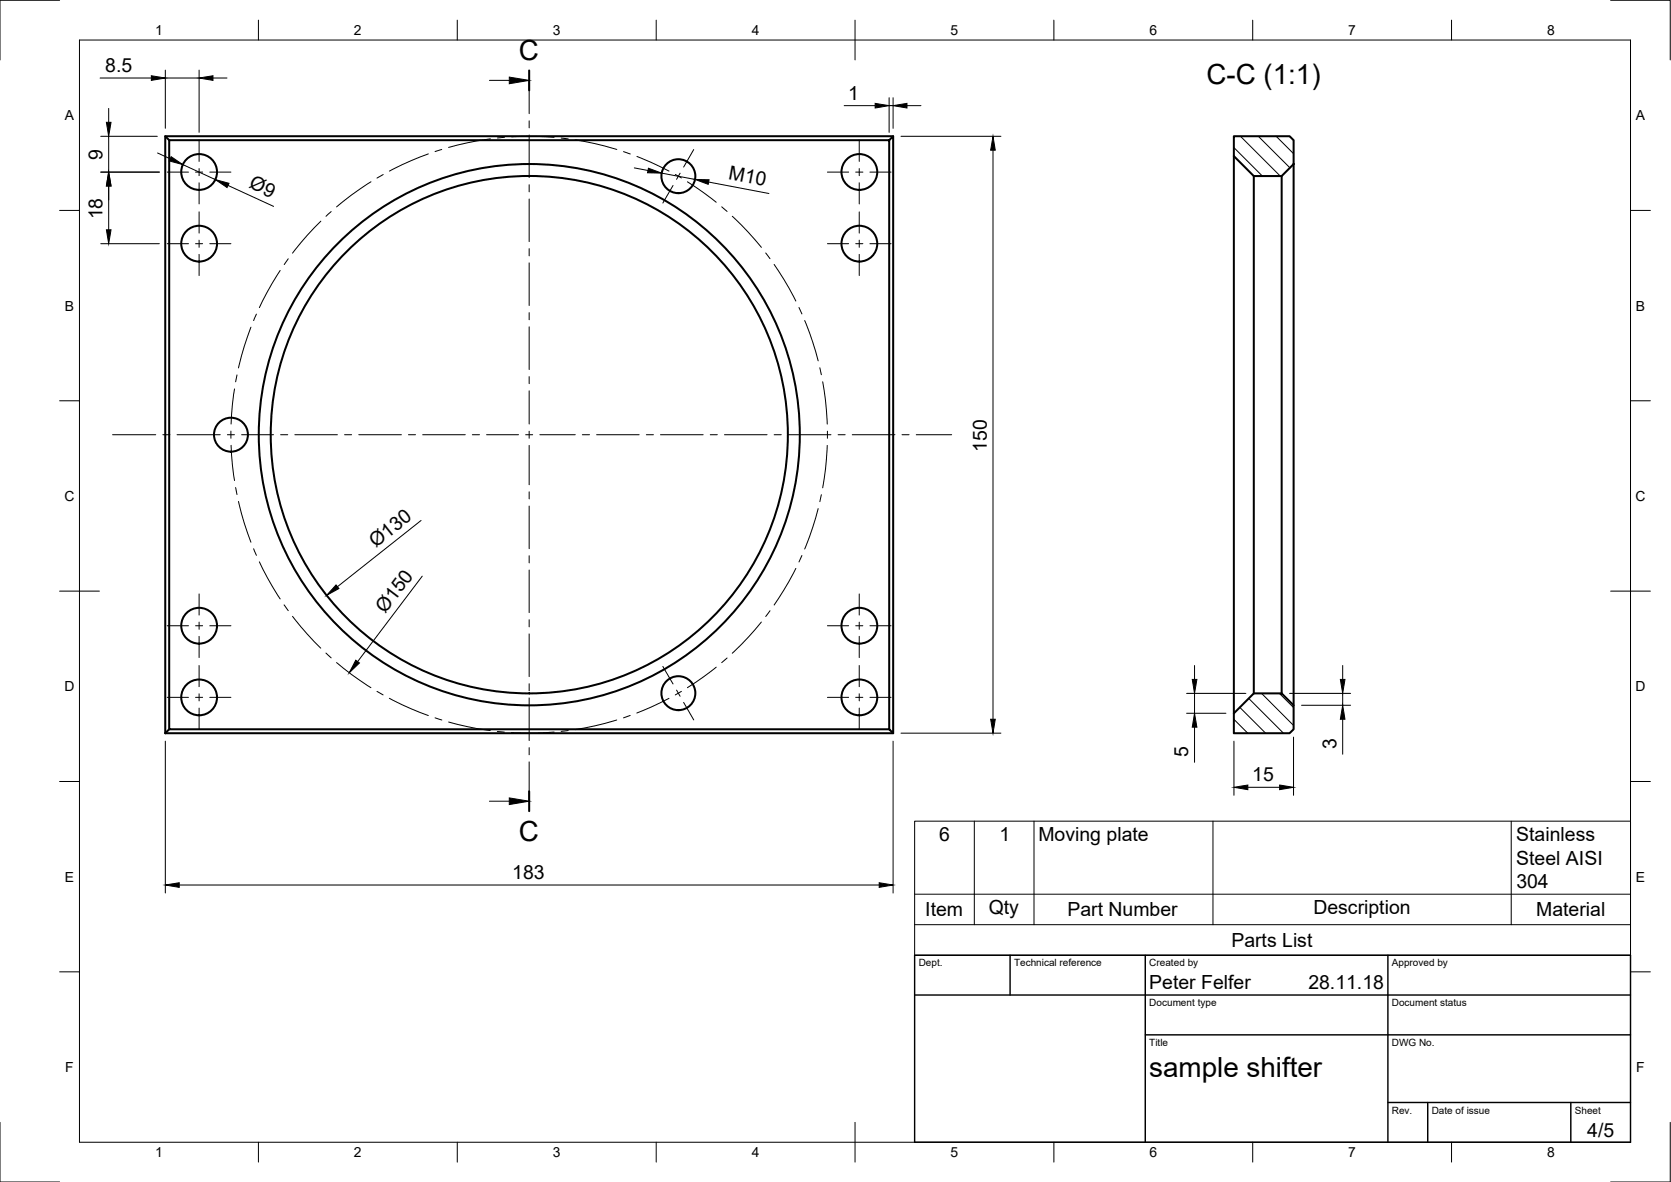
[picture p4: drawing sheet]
<svg xmlns="http://www.w3.org/2000/svg" width="420mm" height="297mm" viewBox="0 0 420 297" stroke-linecap="round" stroke-linejoin="round" font-family="sans-serif">
<!-- layer: Visible -->
<g fill="none" stroke="#000" stroke-width=".51">
<path d="M41.6 34.2l.9 1M223.6 35.2h-181.1v148.1h181.1l1 1v-150.1l-1 1v148.1M224.6 34.2h-183v150.1M310.2 34.2h14.1l1 1v6l-3 3h-7l-5.1-5zM310.2 39.2v140.1M315.3 44.2v130.1M322.3 44.2v130.1M325.3 41.2v136.1M310.2 179.3l5.1-5h7l3 3v6l-1 1h-14.1zM41.6 184.3h183M42.5 183.3l-.9 1"/>
<circle cx="50.1" cy="43.2" r="4.5"/>
<circle cx="170.6" cy="44.3" r="4.3"/>
<circle cx="216.1" cy="43.2" r="4.5"/>
<circle cx="50.1" cy="61.2" r="4.5"/>
<circle cx="216.1" cy="61.2" r="4.5"/>
<circle cx="58.1" cy="109.2" r="4.3"/>
<circle cx="133.1" cy="109.2" r="65"/>
<circle cx="133.1" cy="109.2" r="68"/>
<circle cx="50.1" cy="157.2" r="4.5"/>
<circle cx="216.1" cy="157.2" r="4.5"/>
<circle cx="50.1" cy="175.3" r="4.5"/>
<circle cx="170.6" cy="174.2" r="4.3"/>
<circle cx="216.1" cy="175.3" r="4.5"/>
</g>
<!-- layer: Border -->
<g fill="none" stroke="#000" stroke-width=".25">
<path d="M15 .1h-15v15M20 10.1h390v276.9h-390zM65 5.1v5M115 5.1v5M165 5.1v5M215 5.1v10M265 5.1v5M315 5.1v5M365 5.1v5M405 .1h15v15M15 52.9h5M410 52.9h5"/>
<path d="M15 100.7h5M410 100.7h5M15 148.6h10M405 148.6h10M15 196.4h5M410 196.4h5M15 244.2h5M410 244.2h5M0 282.1v14.9h15M65 287v5M115 287v5M165 287v5"/>
<path d="M215 282.1v9.9M265 287v5M315 287v5M365 287v5M420 282.1v14.9h-15"/>
</g>
<!-- layer: TitleBlock -->
<path d="M230 240.1h180v46.9h-180zM230 250h180M254 240.1v9.9M288 240.1v46.9M349 240.1v46.9M288 260.1h122M349 277.1h61M359 277.1v9.9M395 277.1v9.9" fill="none" stroke="#000" stroke-width=".36"/>
<!-- layer: Smart Centers -->
<g fill="none" stroke="#000" stroke-width=".25">
<path d="M50.1 35.2v5.4M107.7 38.7l-4.4 1.7-5.4 2.6M111.1 37.6l-1.7 .5M123.3 34.9l-5.8 1-4.7 1.1M126.9 34.5l-1.8 .2M128.6 34.4l6.2-.1 4.5 .2M133.1 20.2v8.4M133.1 30.4v1.7M133.1 33.9v10.7M141.1 34.7l1.8 .2M144.7 35.1l4.9 1 5.5 1.5M156.8 38.1l1.7 .6"/>
<path d="M160.1 39.3l3.6 1.5 4.5 2.2M174.4 37.6l-2.5 4.4M216 35.2v5.4M42.1 43.3h5.3M49.2 43.3h1.7M50.1 42.4v1.7M50.1 45.9v5.4M50.1 53.2v5.4M52.7 43.3h5.4M80.7 55.6l-3.4 3.5-3.7 4.5M83.3 53.2l-1.3 1.2M93.3 45.7l-5 3.4-3.7 2.9"/>
<path d="M96.4 43.9l-1.6 .9M133.1 46.4v1.8M133.1 50v10.7M169.2 46.6l-2.5 4.4M169.8 43.8l1.5 .9M171 43.5l-.9 1.6M172.8 45.7l4.2 2.8 3.1 2.3M181.5 52l1.3 1.1M184.1 54.3l4 4 3.3 3.9M208 43.3h5.4M215.2 43.3h1.8M216 42.4v1.7"/>
<path d="M216 45.9v5.4M216 53.2v5.4M218.7 43.3h5.3M42.1 61.2h5.3M49.2 61.2h1.7M50.1 60.4v1.8M50.1 63.9v5.3M52.7 61.2h5.4M64.5 78.9l-.7 1.7M70.4 68l-3.2 5.3-2 4M72.5 65l-1 1.5M133.1 62.5v1.8"/>
<path d="M133.1 66.1v10.7M133.1 78.6v1.8M192.5 63.6l1.1 1.4M194.6 66.4l2.5 3.8 3 5.5M200.9 77.3l.7 1.6M208 61.2h5.4M215.2 61.2h1.8M216 60.4v1.8M216 63.9v5.3M218.7 61.2h5.3M59 97.7l-.6 3.9-.3 5M59.6 94.2l-.4 1.8"/>
<path d="M63.1 82.2l-1.7 4.8-1.4 5.5M133.1 82.1v10.8M133.1 94.6v1.8M133.1 98.2v8.4M202.3 80.5l2.1 5.5 1.3 4.7M206.1 92.4l.4 1.8M206.9 95.9l.7 4.7 .4 6M28.3 109.2h10.9M40.9 109.2h1.8M44.5 109.2h10.9M57.2 109.2h1.7M58.1 108.3v1.8"/>
<path d="M58.1 111.9l.3 5 .6 3.9M60.7 109.2h8.1M70.5 109.2h1.8M74.1 109.2h10.7M86.6 109.2h1.8M90.2 109.2h10.7M102.7 109.2h1.8M106.3 109.2h10.7M118.8 109.2h1.8M122.3 109.2h8.1M132.2 109.2h1.7M133.1 108.4v1.7"/>
<path d="M133.1 111.9v9.9M135.7 109.2h9M146.4 109.2h1.8M150 109.2h10.7M162.5 109.2h1.8M166.1 109.2h10.7M178.6 109.2h1.8M182.2 109.2h10.7M194.6 109.2h1.8M198.2 109.2h10.7M208 111.9l-.4 6-.7 4.7M208 108.4v1.7"/>
<path d="M210.7 109.2h1.8M214.3 109.2h10.7M226.8 109.2h1.8M230.4 109.2h8.9M59.2 122.5l.4 1.8M60 126l1.4 5.5 1.7 4.8M63.8 137.9l.7 1.7M133.1 123.6v1.8M133.1 127.2v10.7M133.1 139.7v1.8M201.6 139.6l-.7 1.6M205.7 127.8l-1.3 4.7-2.1 5.5"/>
<path d="M206.5 124.3l-.4 1.8M42.1 157.3h5.3M49.2 157.3h1.7M50.1 149.3v5.3M50.1 156.3v1.8M50.1 159.9v5.4M52.7 157.3h5.4M65.2 141.2l2 4 3.2 5.3M71.4 152l1.1 1.5M73.6 154.9l3.7 4.5 3.3 3.5M133.1 143.2v10.8M133.1 155.8v1.7"/>
<path d="M133.1 159.3v10.7M191.4 156.3l-3.3 3.9-4 4M193.6 153.5l-1.1 1.4M200.1 142.8l-1.7 3.3-3.8 5.9M208 157.3h5.4M215.2 157.3h1.8M216 149.3v5.3M216 156.3v1.8M216 159.9v5.4M218.7 157.3h5.3M42.1 175.2h5.3M49.2 175.2h1.7"/>
<path d="M50.1 167.2v5.4M50.1 174.4v1.7M50.1 177.9v5.3M52.7 175.2h5.4M82 164.1l1.3 1.2M84.6 166.5l3.7 2.9 5 3.4M94.8 173.7l1.5 .9M97.9 175.5l5.4 2.6 4.4 1.7M133.1 171.8v1.8M133.1 175.4v10.7M158.5 179.8l-1.7 .6M166.7 167.5l2.5 4.4"/>
<path d="M168.2 175.5l-4.5 2.2-3.6 1.5M170.1 173.4l.9 1.6M171.3 173.7l-1.5 .9M171.9 176.5l2.5 4.4M180.1 167.7l-3.1 2.3-4.2 2.8M182.8 165.4l-1.3 1.1M208 175.2h5.4M215.2 175.2h1.8M216 167.2v5.4M216 174.4v1.7M216 177.9v5.3M218.7 175.2h5.3"/>
<path d="M109.4 180.4l1.7 .5M112.8 181.4l4.7 1.2 5.8 1M125.1 183.8l1.7 .2M133.1 187.9v1.8M133.1 191.5v9.8M139.3 184l-4.5 .2-6.2-.1M142.9 183.6l-1.8 .2M155.1 180.9l-5.5 1.5-5 1"/>
</g>
<!-- layer: Hatching -->
<path d="M310.3 37.1l7.1 7.1M311.9 34.3l10 9.9M316.4 34.3l7.9 7.9M320.9 34.3l4.3 4.3M311.7 177.8l6.5 6.4M314 175.5l8.7 8.7M317.2 174.3l8 8M321.7 174.3l3.5 3.5M310.3 180.8l3.4 3.4" fill="none" stroke="#000" stroke-width=".25"/>
<!-- layer: Section Lines -->
<path d="M133.1 17.7v5M133.1 198.8v5" fill="none" stroke="#000" stroke-width=".51"/>
<path d="M123.1 20.2h5M123.1 201.3h5" fill="none" stroke="#000" stroke-width=".25"/>
<path d="M128.1 19.4l5 .8-5 .8zM128.1 200.5l5 .8-5 .9z" fill="#000" stroke="#000" stroke-width=".25"/>
<!-- layer: FD_Dimensions -->
<g fill="none" stroke="#000" stroke-width=".25">
<path d="M25.2 19.6h12.9M41.6 17.6v14.6M41.6 19.6h8.5M50.1 17.6v15.7M53.6 19.6h3.5M25.3 34.3h14.3M27.3 27.2v3.5M27.3 34.3v9M39.6 38.4l3.2 1.5M212.3 26.6h7.7M223.6 24.6v8.7M223.6 26.6h1"/>
<path d="M224.6 24.6v7.6M226.5 34.3h25.2M228 26.6h3.6M249.7 37.7v143M25.3 43.3h14.8M27.3 46.7v11M46 41.4l8.1 3.7M57.3 46.6l11.5 5.3M159.5 42.2l3.4 .6M166.4 43.5l8.4 1.6M178.2 45.7l15.1 2.9M25.3 61.2h14.8"/>
<path d="M105.9 130.8l-21 16.6M106.2 144.8l-16.3 21.5M298.4 174.3h14.9M298.4 179.2h9.9M300.4 167.2v3.5M300.4 174.3v4.9M324.3 174.3h15.3M327.3 177.2h12.3M337.6 167.2v3.5M337.6 174.3v2.9M41.6 186.3v38.1M224.6 186.3v38.1"/>
<path d="M226.5 184.2h25.2M300.4 182.7v8.9M310.3 186.3v13.6M313.8 197.9h8M325.2 185.2v14.7M337.6 180.7v8.8M45.1 222.4h176"/>
</g>
<g fill="#000" stroke="#000" stroke-width=".25">
<path d="M38.1 19l3.5 .6-3.5 .6zM50.1 19.6l3.5-.6v1.2zM26.8 30.7h1.1l-.6 3.6zM43 39.4l3 2-3.5-1zM220 26l3.6 .6-3.6 .5zM224.6 26.6l3.4-.6v1.1zM249.7 34.3l.6 3.4h-1.2zM27.3 43.3l.6 3.4h-1.1zM26.8 57.7h1.1l-.6 3.5zM54.1 45.1l3.5 1-.5 1zM163 42.3l3.4 1.2-3.6-.1zM174.8 45.1l3.5 .1-.2 1.1z"/>
<path d="M84.5 147l.7 .9-3.1 1.7zM89.5 165.9l.9 .7-2.6 2.5zM299.8 170.7h1.1l-.5 3.6zM337 170.7h1.2l-.6 3.6zM249.1 180.7h1.2l-.6 3.5zM300.4 179.2l.5 3.5h-1.1zM310.3 197.9l3.5-.6v1.1zM321.8 197.3l3.4 .6-3.4 .5zM337.6 177.2l.6 3.5h-1.2zM41.6 222.4l3.5-.6v1.2zM221.1 221.8l3.5 .6-3.5 .6z"/>
</g>
<!-- layer: Parts Lists -->
<path d="M230 206.4h180v33.7h-180zM245 206.4v26M260 206.4v26M305 206.4v26M380 206.4v26M230 232.4h180M230 224.7h180" fill="none" stroke="#000" stroke-width=".25"/>
<g font-size="7">
<text x="130.5" y="15.1">C</text>
<text x="303.4" y="21.1">C-C (1:1)</text>
<text x="130.5" y="211.4">C</text>
<text x="289" y="270.6">sample shifter</text>
</g>
<g font-size="4.9">
<text x="26.5" y="18.1">8.5</text>
<text x="213.2" y="25">1</text>
<text x="25.8" y="40.1" transform="rotate(-90 25.8 40.1)">9</text>
<text x="62.4" y="47.1" transform="rotate(25 62.4 47.1)">Ø9</text>
<text x="183" y="45.1" transform="rotate(11 183 45.1)">M10</text>
<text x="25.8" y="55.1" transform="rotate(-90 25.8 55.1)">18</text>
<text x="248.1" y="113.5" transform="rotate(-90 248.1 113.5)">150</text>
<text x="94.5" y="137.7" transform="rotate(-38 94.5 137.7)">Ø130</text>
<text x="96.9" y="154.3" transform="rotate(-53 96.9 154.3)">Ø150</text>
<text x="298.8" y="190.3" transform="rotate(-90 298.8 190.3)">5</text>
<text x="336" y="188.2" transform="rotate(-90 336 188.2)">3</text>
<text x="314.9" y="196.3">15</text>
<text x="236.1" y="211.4">6</text>
<text x="251.3" y="211.4">1</text>
<text x="261.1" y="211.4">Moving plate</text>
<text x="381.3" y="211.4">Stainless</text>
<text x="128.8" y="220.9">183</text>
<text x="381.3" y="217.3">Steel AISI</text>
<text x="381.3" y="223.2">304</text>
<text x="232.7" y="230.3">Item</text>
<text x="248.6" y="229.8">Qty</text>
<text x="268.4" y="230.3">Part Number</text>
<text x="330.2" y="229.8">Description</text>
<text x="386.3" y="230.3">Material</text>
<text x="309.6" y="237.9">Parts List</text>
<text x="289" y="248.5">Peter Felfer</text>
<text x="329" y="248.5">28.11.18</text>
<text x="399.1" y="285.7">4/5</text>
</g>
<g font-size="3.5">
<text x="39" y="8.8">1</text>
<text x="89" y="8.8">2</text>
<text x="139" y="8.8">3</text>
<text x="189" y="8.8">4</text>
<text x="239" y="8.8">5</text>
<text x="289" y="8.8">6</text>
<text x="339" y="8.8">7</text>
<text x="389" y="8.8">8</text>
<text x="16.3" y="30.2">A</text>
<text x="411.3" y="30.2">A</text>
<text x="16.3" y="78">B</text>
<text x="411.3" y="78">B</text>
<text x="16.2" y="125.9">C</text>
<text x="411.2" y="125.9">C</text>
<text x="16.2" y="173.7">D</text>
<text x="411.2" y="173.7">D</text>
<text x="16.3" y="221.6">E</text>
<text x="411.3" y="221.6">E</text>
<text x="16.4" y="269.4">F</text>
<text x="411.4" y="269.4">F</text>
<text x="39" y="290.8">1</text>
<text x="89" y="290.8">2</text>
<text x="139" y="290.8">3</text>
<text x="189" y="290.8">4</text>
<text x="239" y="290.8">5</text>
<text x="289" y="290.8">6</text>
<text x="339" y="290.8">7</text>
<text x="389" y="290.8">8</text>
</g>
<g font-size="2.5">
<text x="231" y="242.9">Dept.</text>
<text x="255" y="242.9">Technical reference</text>
<text x="289" y="242.9">Created by</text>
<text x="350" y="242.9">Approved by</text>
<text x="289" y="252.8">Document type</text>
<text x="350" y="252.8">Document status</text>
<text x="289" y="262.9">Title</text>
<text x="350" y="262.9">DWG No.</text>
<text x="350" y="279.9">Rev.</text>
<text x="360" y="279.9">Date of issue</text>
<text x="396" y="279.9">Sheet</text>
</g>
</svg>
